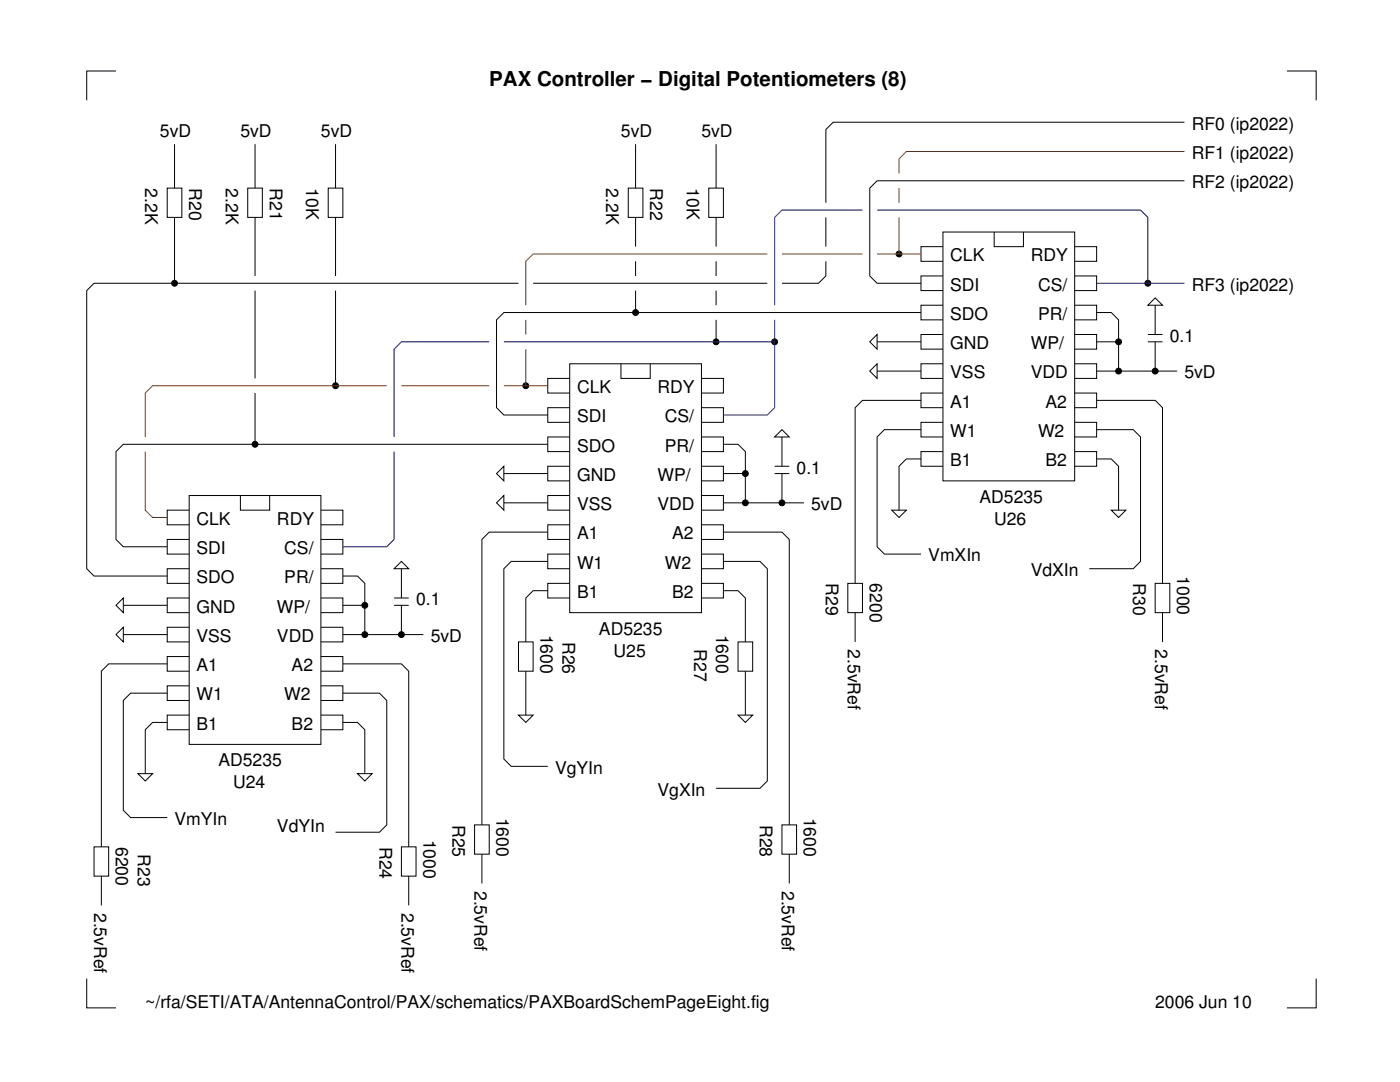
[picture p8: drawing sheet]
<svg xmlns="http://www.w3.org/2000/svg" width="279mm" height="216mm" viewBox="0 0 279 216" stroke-linecap="round" stroke-linejoin="round" font-family="sans-serif">
<g fill="none" stroke="#000" stroke-width=".2">
<path d="M23.1 14.2h-5.8v5.8M256.8 14.2h5.9v5.8M33.4 37.5h2.9v5.9h-2.9zM34.8 28.8v8.7M49.4 37.5h3v5.9h-3zM50.9 28.8v8.7M65.5 37.5h2.9v5.9h-2.9zM67 28.8v8.7M125.4 37.5h2.9v5.9h-2.9zM126.8 28.8v8.7M141.4 37.5h3v5.9h-3zM142.9 28.8v8.7"/>
<path d="M236.4 36.1h-61.4l-1.4 1.4v17.6l1.4 1.4h8.8M236.4 24.4h-70.1l-1.5 1.5v14.6M34.8 43.4v13.1M50.9 43.4v11.7M50.9 58v17.5M67 43.4v11.7M67 58v19M103.5 56.5h-84.7l-1.5 1.5v55.5l1.5 1.4h14.6M106.4 56.5h46.7M126.8 43.4v5.8M126.8 52.1v3M126.8 58v4.4"/>
<path d="M142.9 43.4v5.8M142.9 52.1v3M142.9 58v2.9M164.8 52.1v3l-1.4 1.4h-7.3M164.8 43.4v5.8M188.2 46.3h26.3v49.7h-26.3zM188.2 49.2h-4.4v2.9h4.4M188.2 55.1h-4.4v2.9h4.4M198.4 46.3v2.9h5.9v-2.9M214.5 49.2h4.4v2.9h-4.4M214.5 55.1h4.4v2.9h-4.4M230.5 59.4l1.5 1.5h-2.9z"/>
<path d="M50.9 78.4v10.3M113.7 72.6h26.3v49.6h-26.3zM113.7 75.5h-4.4v2.9h4.4M123.9 72.6v2.9h5.9v-2.9M140 75.5h4.4v2.9h-4.4M142.9 63.8v4.4M175 66.7v3l-1.4-1.5zM175 72.6v2.9l-1.4-1.5zM175 68.2h8.8M175 74h8.8M183.8 62.4h-83.2l-1.5 1.4v17.6l1.5 1.4h8.7M183.8 79.9h-11.7l-1.4 1.5v35"/>
<path d="M188.2 60.9h-4.4v2.9h4.4M188.2 66.7h-4.4v3h4.4M188.2 72.6h-4.4v2.9h4.4M188.2 78.4h-4.4v3h4.4M214.5 66.7h4.4v3h-4.4M214.5 72.6h4.4v2.9h-4.4M214.5 78.4h4.4v3h-4.4M214.5 60.9h4.4v2.9h-4.4M218.9 62.4h2.9l1.4 1.4v10.2M218.9 79.9h11.6l1.5 1.5v35M218.9 68.2h4.3M218.9 74h16"/>
<path d="M229.1 68.2h2.9M229.1 66.7h2.9M230.5 60.9v5.8M230.5 68.2v5.8M37.8 98.9h26.2v49.6h-26.2zM48 98.9v2.9h5.8v-2.9M100.6 98.9v2.9l-1.5-1.5zM100.6 93v3l-1.5-1.5zM100.6 94.5h8.7M109.3 88.7h-84.7l-1.5 1.4v17.5l1.5 1.5h8.8M113.7 81.4h-4.4v2.9h4.4M113.7 87.2h-4.4v2.9h4.4"/>
<path d="M113.7 93h-4.4v3h4.4M113.7 98.9h-4.4v2.9h4.4M140 81.4h4.4v2.9h-4.4M140 93h4.4v3h-4.4M140 98.9h4.4v2.9h-4.4M140 87.2h4.4v2.9h-4.4M144.4 88.7h2.9l1.5 1.4v10.2M144.4 94.5h4.4M154.6 94.5h2.9M154.6 93h2.9M156.1 85.7l1.4 1.5h-2.9zM156.1 87.2v5.8"/>
<path d="M156.1 94.5v5.8M183.8 91.6h-2.9l-1.5 1.4v8.8M183.8 85.7h-7.3l-1.5 1.5v21.9l1.5 1.5h7.3M188.2 84.3h-4.4v2.9h4.4M188.2 90.1h-4.4v2.9h4.4M214.5 84.3h4.4v2.9h-4.4M214.5 90.1h4.4v2.9h-4.4M218.9 91.6h2.9l1.4 1.4v8.8M218.9 85.7h7.3l1.4 1.5v24.8l-1.4 1.5h-8.8M24.6 119.3v2.9l-1.5-1.4zM37.8 101.8h-4.4v2.9h4.4M37.8 107.6h-4.4v3h4.4"/>
<path d="M37.8 113.5h-4.4v2.9h4.4M37.8 119.3h-4.4v2.9h4.4M64 101.8h4.4v2.9h-4.4M64 107.6h4.4v3h-4.4M64 119.3h4.4v2.9h-4.4M64 113.5h4.4v2.9h-4.4M68.4 114.9h2.9l1.5 1.5v10.2M78.6 119.3h3M80.1 112l1.5 1.5h-3zM80.1 113.5v5.8M100.6 100.3h8.7M109.3 117.9h-2.9l-1.5 1.4v8.8"/>
<path d="M109.3 106.2h-11.7l-1.4 1.4v57M109.3 112h-7.3l-1.4 1.5v38l1.4 1.4h7.3M113.7 104.7h-4.4v2.9h4.4M113.7 110.6h-4.4v2.9h4.4M113.7 116.4h-4.4v2.9h4.4M140 104.7h4.4v2.9h-4.4M140 110.6h4.4v2.9h-4.4M140 116.4h4.4v2.9h-4.4M144.4 117.9h2.9l1.5 1.4v8.8M144.4 106.2h11.7l1.4 1.4v57M144.4 112h7.3l1.4 1.5v42.3l-1.4 1.5h-8.8M144.4 100.3h16"/>
<path d="M169.2 116.4h2.9v5.8h-2.9zM178 101.8h2.9l-1.5 1.5zM221.8 101.8h2.9l-1.5 1.5zM230.5 116.4h3v5.8h-3zM23.1 126.6l1.5-1.4v2.9zM24.6 120.8h8.8M24.6 126.6h8.8M33.4 132.5h-11.7l-1.5 1.4v35.1M33.4 138.3h-7.3l-1.5 1.5v21.9l1.5 1.4h7.3M37.8 125.2h-4.4v2.9h4.4M37.8 131h-4.4v2.9h4.4M37.8 136.8h-4.4v3h4.4"/>
<path d="M64 125.2h4.4v2.9h-4.4M64 131h4.4v2.9h-4.4M64 136.8h4.4v3h-4.4M68.4 132.5h11.7l1.5 1.4v35.1M68.4 138.3h7.3l1.5 1.5v24.8l-1.5 1.5h-8.7M68.4 120.8h4.4M68.4 126.6h16.1M78.6 120.8h3M80.1 120.8v5.8M103.5 128.1h2.9v5.8h-2.9zM104.9 133.9v8.8M147.3 128.1h2.9v5.8h-2.9z"/>
<path d="M148.8 133.9v8.8M170.7 122.2v5.9M232 122.2v5.9M27.5 154.4h3l-1.5 1.4zM33.4 144.2h-2.9l-1.5 1.4v8.8M37.8 142.7h-4.4v2.9h4.4M64 142.7h4.4v2.9h-4.4M68.4 144.2h2.9l1.5 1.4v8.8M71.3 154.4h3l-1.5 1.4zM103.5 142.7h2.9l-1.5 1.5zM147.3 142.7h2.9l-1.4 1.5zM18.8 169h2.9v5.8h-2.9z"/>
<path d="M20.2 174.8v5.9M80.1 169h2.9v5.8h-2.9zM81.6 174.8v5.9M94.7 164.6h2.9v5.8h-2.9zM96.2 170.4v5.9M156.1 164.6h2.9v5.8h-2.9zM157.5 170.4v5.9M17.3 195.3v5.8h5.8M262.7 195.3v5.8h-5.9"/>
<circle cx="34.8" cy="56.5" r=".58"/>
<circle cx="179.4" cy="50.7" r=".58"/>
<circle cx="229.1" cy="56.5" r=".58"/>
<circle cx="67" cy="77" r=".58"/>
<circle cx="104.9" cy="77" r=".58"/>
<circle cx="126.8" cy="62.4" r=".58"/>
<circle cx="142.9" cy="68.2" r=".58"/>
<circle cx="154.6" cy="68.2" r=".58"/>
<circle cx="223.2" cy="74" r=".58"/>
<circle cx="223.2" cy="68.2" r=".58"/>
<circle cx="230.5" cy="74" r=".58"/>
<circle cx="50.9" cy="88.7" r=".58"/>
<circle cx="148.8" cy="94.5" r=".58"/>
<circle cx="148.8" cy="100.3" r=".58"/>
<circle cx="156.1" cy="100.3" r=".58"/>
<circle cx="72.8" cy="120.8" r=".58"/>
<circle cx="72.8" cy="126.6" r=".58"/>
<circle cx="80.1" cy="126.6" r=".58"/>
</g>
<g fill="#000">
<circle cx="34.8" cy="56.5" r=".58"/>
<circle cx="179.4" cy="50.7" r=".58"/>
<circle cx="229.1" cy="56.5" r=".58"/>
<circle cx="67" cy="77" r=".58"/>
<circle cx="104.9" cy="77" r=".58"/>
<circle cx="126.8" cy="62.4" r=".58"/>
<circle cx="142.9" cy="68.2" r=".58"/>
<circle cx="154.6" cy="68.2" r=".58"/>
<circle cx="223.2" cy="74" r=".58"/>
<circle cx="223.2" cy="68.2" r=".58"/>
<circle cx="230.5" cy="74" r=".58"/>
<circle cx="50.9" cy="88.7" r=".58"/>
<circle cx="148.8" cy="94.5" r=".58"/>
<circle cx="148.8" cy="100.3" r=".58"/>
<circle cx="156.1" cy="100.3" r=".58"/>
<circle cx="72.8" cy="120.8" r=".58"/>
<circle cx="72.8" cy="126.6" r=".58"/>
<circle cx="80.1" cy="126.6" r=".58"/>
</g>
<path d="M172.1 41.9h-16l-1.5 1.5v17.5M175 41.9h52.6l1.5 1.5v13.1M218.9 56.5h17.5M97.6 68.2h-17.5l-1.5 1.5v17.5M100.6 68.2h54M154.6 63.8v17.6l-1.5 1.4h-8.7M78.6 90.1v17.5l-1.4 1.5h-8.8" fill="none" stroke="#00008f" stroke-width=".2"/>
<path d="M179.4 37.5v3M236.4 30.2h-55.5l-1.5 1.5v2.9M153.1 50.7h-46.7l-1.5 1.4v8.8M156.1 50.7h16M175 50.7h8.8M179.4 43.4v7.3M77.2 77h-46.7l-1.5 1.4v8.8M80.1 77h17.5M100.6 77h8.7M104.9 63.8v2.9M104.9 69.7v7.3M29 90.1v11.7l1.5 1.5h2.9" fill="none" stroke="#7f3000" stroke-width=".2"/>
<text font-size="4.1" x="97.6" y="17.1">PAX Controller − Digital Potentiometers (8)</text>
<g font-size="3.5">
<text x="31.9" y="27.3">5vD</text>
<text x="48" y="27.3">5vD</text>
<text x="64" y="27.3">5vD</text>
<text x="123.9" y="27.3">5vD</text>
<text x="140" y="27.3">5vD</text>
<text x="237.8" y="25.9">RF0 (ip2022)</text>
<text x="237.8" y="31.7">RF1 (ip2022)</text>
<text x="29" y="37.5" transform="rotate(90 29 37.5)">2.2K</text>
<text x="37.8" y="37.5" transform="rotate(90 37.8 37.5)">R20</text>
<text x="45.1" y="37.5" transform="rotate(90 45.1 37.5)">2.2K</text>
<text x="53.8" y="37.5" transform="rotate(90 53.8 37.5)">R21</text>
<text x="61.1" y="37.5" transform="rotate(90 61.1 37.5)">10K</text>
<text x="121" y="37.5" transform="rotate(90 121 37.5)">2.2K</text>
<text x="129.8" y="37.5" transform="rotate(90 129.8 37.5)">R22</text>
<text x="137.1" y="37.5" transform="rotate(90 137.1 37.5)">10K</text>
<text x="237.8" y="37.5">RF2 (ip2022)</text>
<text x="189.6" y="52.1">CLK</text>
<text x="205.7" y="52.1">RDY</text>
<text x="189.6" y="58">SDI</text>
<text x="207.2" y="58">CS/</text>
<text x="237.8" y="58">RF3 (ip2022)</text>
<text x="189.6" y="63.8">SDO</text>
<text x="207.2" y="63.8">PR/</text>
<text x="189.6" y="69.7">GND</text>
<text x="205.7" y="69.7">WP/</text>
<text x="233.5" y="68.2">0.1</text>
<text x="189.6" y="75.5">VSS</text>
<text x="205.7" y="75.5">VDD</text>
<text x="236.4" y="75.5">5vD</text>
<text x="115.2" y="78.4">CLK</text>
<text x="131.2" y="78.4">RDY</text>
<text x="189.6" y="81.4">A1</text>
<text x="208.6" y="81.4">A2</text>
<text x="115.2" y="84.3">SDI</text>
<text x="132.7" y="84.3">CS/</text>
<text x="189.6" y="87.2">W1</text>
<text x="207.2" y="87.2">W2</text>
<text x="115.2" y="90.1">SDO</text>
<text x="115.2" y="96">GND</text>
<text x="131.2" y="96">WP/</text>
<text x="132.7" y="90.1">PR/</text>
<text x="159" y="94.5">0.1</text>
<text x="189.6" y="93">B1</text>
<text x="208.6" y="93">B2</text>
<text x="115.2" y="101.8">VSS</text>
<text x="131.2" y="101.8">VDD</text>
<text x="161.9" y="101.8">5vD</text>
<text x="195.5" y="100.3">AD5235</text>
<text x="39.2" y="104.7">CLK</text>
<text x="55.3" y="104.7">RDY</text>
<text x="115.2" y="107.6">A1</text>
<text x="134.1" y="107.6">A2</text>
<text x="198.4" y="104.7">U26</text>
<text x="39.2" y="110.6">SDI</text>
<text x="56.7" y="110.6">CS/</text>
<text x="115.2" y="113.5">W1</text>
<text x="132.7" y="113.5">W2</text>
<text x="185.3" y="112">VmXIn</text>
<text x="39.2" y="116.4">SDO</text>
<text x="56.7" y="116.4">PR/</text>
<text x="115.2" y="119.3">B1</text>
<text x="134.1" y="119.3">B2</text>
<text x="164.8" y="116.4" transform="rotate(90 164.8 116.4)">R29</text>
<text x="173.6" y="116.4" transform="rotate(90 173.6 116.4)">6200</text>
<text x="205.7" y="114.9">VdXIn</text>
<text x="226.2" y="116.4" transform="rotate(90 226.2 116.4)">R30</text>
<text x="234.9" y="114.9" transform="rotate(90 234.9 114.9)">1000</text>
<text x="39.2" y="122.2">GND</text>
<text x="55.3" y="122.2">WP/</text>
<text x="83" y="120.8">0.1</text>
<text x="39.2" y="128.1">VSS</text>
<text x="55.3" y="128.1">VDD</text>
<text x="86" y="128.1">5vD</text>
<text x="107.9" y="126.6" transform="rotate(90 107.9 126.6)">1600</text>
<text x="112.2" y="128.1" transform="rotate(90 112.2 128.1)">R26</text>
<text x="119.5" y="126.6">AD5235</text>
<text x="122.5" y="131">U25</text>
<text x="138.5" y="129.5" transform="rotate(90 138.5 129.5)">R27</text>
<text x="142.9" y="126.6" transform="rotate(90 142.9 126.6)">1600</text>
<text x="169.2" y="129.5" transform="rotate(90 169.2 129.5)">2.5vRef</text>
<text x="230.5" y="129.5" transform="rotate(90 230.5 129.5)">2.5vRef</text>
<text x="39.2" y="133.9">A1</text>
<text x="58.2" y="133.9">A2</text>
<text x="39.2" y="139.8">W1</text>
<text x="56.7" y="139.8">W2</text>
<text x="39.2" y="145.6">B1</text>
<text x="58.2" y="145.6">B2</text>
<text x="43.6" y="152.9">AD5235</text>
<text x="110.8" y="154.4">VgYIn</text>
<text x="46.5" y="157.3">U24</text>
<text x="131.2" y="158.8">VgXIn</text>
<text x="34.8" y="164.6">VmYIn</text>
<text x="55.3" y="166.1">VdYIn</text>
<text x="84.5" y="167.5" transform="rotate(90 84.5 167.5)">1000</text>
<text x="90.3" y="164.6" transform="rotate(90 90.3 164.6)">R25</text>
<text x="99.1" y="163.1" transform="rotate(90 99.1 163.1)">1600</text>
<text x="151.7" y="164.6" transform="rotate(90 151.7 164.6)">R28</text>
<text x="160.4" y="163.1" transform="rotate(90 160.4 163.1)">1600</text>
<text x="23.1" y="169" transform="rotate(90 23.1 169)">6200</text>
<text x="27.5" y="170.4" transform="rotate(90 27.5 170.4)">R23</text>
<text x="75.7" y="169" transform="rotate(90 75.7 169)">R24</text>
<text x="94.7" y="177.7" transform="rotate(90 94.7 177.7)">2.5vRef</text>
<text x="156.1" y="177.7" transform="rotate(90 156.1 177.7)">2.5vRef</text>
<text x="18.8" y="182.1" transform="rotate(90 18.8 182.1)">2.5vRef</text>
<text x="80.1" y="182.1" transform="rotate(90 80.1 182.1)">2.5vRef</text>
<text x="29" y="201.1">~/rfa/SETI/ATA/AntennaControl/PAX/schematics/PAXBoardSchemPageEight.fig</text>
<text x="230.5" y="201.1">2006 Jun 10</text>
</g>
</svg>
